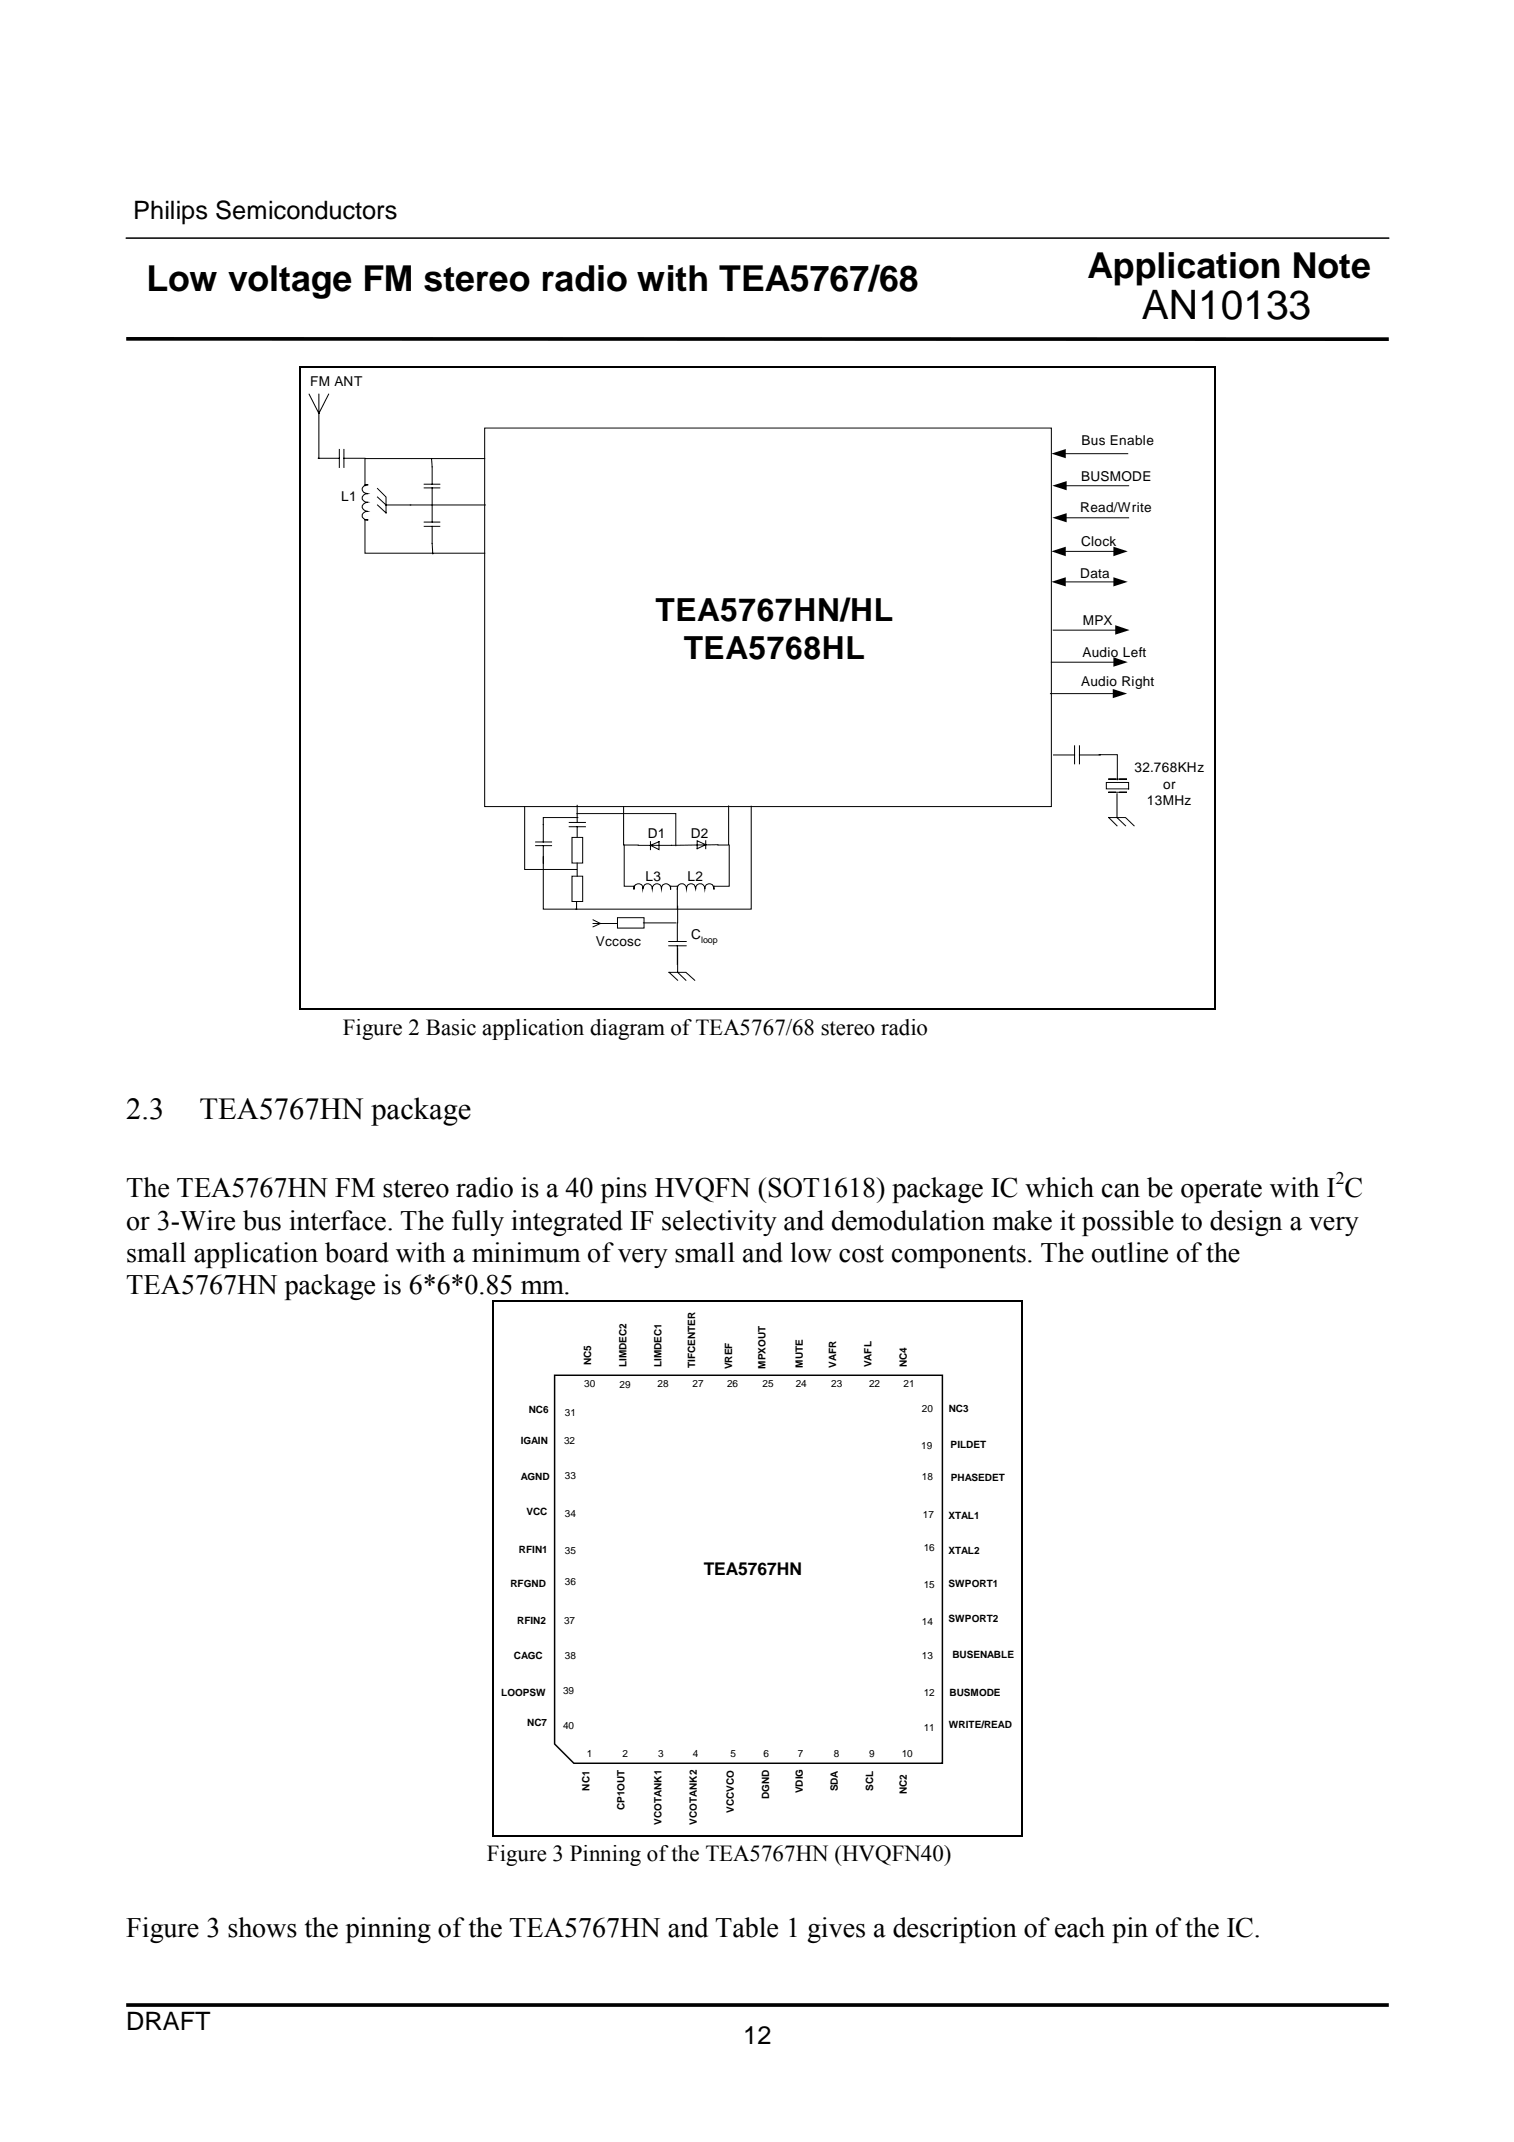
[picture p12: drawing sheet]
<svg xmlns="http://www.w3.org/2000/svg" width="210mm" height="297mm" viewBox="0 0 210 297" stroke-linecap="round" stroke-linejoin="round" font-family="sans-serif">
<path d="M17.5 47h175M17.5 278h175" fill="none" stroke="#000" stroke-width=".51"/>
<path d="M17.5 33h175" fill="none" stroke="#000" stroke-width=".21"/>
<path d="M17.8 34.4h118.2v9.5h-118.2z" fill="#fff"/>
<path d="M67.2 59.4h78.6v52.5h-78.6z" fill-rule="evenodd" fill="#fff" stroke="#000" stroke-width=".14"/>
<path d="M42.9 54.7l1.3 2.6 1.4-2.6M44.2 54.7v8.9M44.1 63.6h2.9M47 62.3v2.5M47.7 62.3v2.5M47.7 63.6h2.9M50.6 67.2h.4a.63 .63 0 0 0-.8 .6 .63 .63 0 0 0 .8 .7 .61 .61 0 0 0-.8 .6 .61 .61 0 0 0 .8 .5 .64 .64 0 0 0-.6 .4 .64 .64 0 0 0 0 .7l.6 .2a.61 .61 0 0 0-.7 .3 .61 .61 0 0 0 .1 .7l.2 .2h.4h-.4M58.8 72.4h2.2M58.8 73h2.2M59.9 70v2.4M59.9 73v2.4" fill="none" stroke="#000" stroke-width=".14"/>
<path d="M52.3 68.9l1.2 1.1z" fill="#fff"/>
<path d="M52.3 67.7l1.2 1.2v2.2l-1.2-1.1M52.3 68.9l1.2 1.1h3.5M59.9 70h7.4M93.9 122.9v.4a.64 .64 0 0 1 .6-.8 .64 .64 0 0 1 .7 .8 .64 .64 0 0 1 .6-.8 .64 .64 0 0 1 .6 .8 .64 .64 0 0 1 .7-.8 .64 .64 0 0 1 .6 .8 .64 .64 0 0 1 .7-.8 .64 .64 0 0 1 .6 .8v-.4" fill="none" stroke="#000" stroke-width=".14"/>
<path d="M96.7 116.6l1.1 .5-1.1 .6z" fill="#fff"/>
<path d="M96.7 116.6l1.1 .5-1.1 .6zM97.8 116.6v1.1M99.5 117.1l-6.4 .1" fill="none" stroke="#000" stroke-width=".14"/>
<path d="M90.2 117.2l1.2-.5v1.1z" fill="#fff"/>
<path d="M86.5 117.2v5.7h1.4v.4a.62 .62 0 0 1 .6-.7 .62 .62 0 0 1 .6 .7 .66 .66 0 0 1 .7-.8 .66 .66 0 0 1 .6 .8 .64 .64 0 0 1 .7-.8 .64 .64 0 0 1 .6 .8 .64 .64 0 0 1 .6-.8 .64 .64 0 0 1 .7 .8v-.4M88.5 117.2h4.6M90.2 117.2l1.2-.5v1.1zM90.2 116.7v1.1M92.7 131.2h2.4M92.7 130.6h2.4M93.9 128v2.6M93.9 131.2v2.5" fill="none" stroke="#000" stroke-width=".14"/>
<path d="M85.6 127.3h3.7v1.4h-3.7z" fill-rule="evenodd" fill="#fff" stroke="#000" stroke-width=".14"/>
<path d="M93.9 123.3v2.8" fill="none" stroke="#000" stroke-width=".14"/>
<path d="M94 134.8l1.1 1.1z" fill="#fff"/>
<path d="M78.9 114.1h2.3M78.9 114.6h2.3M80 111.7v2.4M80 114.6v2.4M93.9 135.9l-1.1-1.1h2.3l1.2 1.1M93.9 131.5v3.3l1.2 1.1" fill="none" stroke="#000" stroke-width=".14"/>
<g fill="#fff" stroke="#000" stroke-width=".14">
<path d="M79.3 121.5h1.5v3.5h-1.5z" fill-rule="evenodd"/>
<path d="M79.3 116.1h1.5v3.6h-1.5z" fill-rule="evenodd"/>
</g>
<g fill="none" stroke="#000" stroke-width=".14">
<path d="M58.8 67.1h2.2M58.8 67.7h2.2M59.9 64.7v2.4M59.9 67.7v2.4M72.7 111.9v8.7h7.2M74.3 116.8h2.2M74.3 117.3h2.2M75.3 118.8v7.3h4.7M75.3 117.3v2.4M80 119.7v1.8M80.1 113.4h-4.8v3.4M101.1 117.2v5.7h-2.1"/>
<path d="M104.2 111.8v14.3h-10.2M79.8 126.1h14M79.9 125v1.1"/>
</g>
<path d="M153.4 108.5h3.1v.9h-3.1z" fill-rule="evenodd" fill="#fff"/>
<path d="M146.1 104.7h2.9M149 103.4v2.5M149.7 103.4v2.5M149.7 104.7h2.8M152.4 104.7h2.5v3.4M153.4 108.5h3.1v.9h-3.1zM153.7 108h2.5M153.7 109.9h2.5" fill="none" stroke="#000" stroke-width=".14"/>
<path d="M154.9 113.4l1.2 1.1z" fill="#fff"/>
<g fill="none" stroke="#000" stroke-width=".14">
<path d="M50.6 72.1v4.6h16.6M56.9 70h3M59.8 63.6l.1 1.1M59.9 75.4l.1 1.4M67.2 63.6h-16.6v3.8M147.6 76.5h7M147.6 62.9h8.7M147.7 67.4h8.8M147.7 71.8h8.8M145.6 96.2h8.8M145.8 91.8h8.8M146 87.4h8.8"/>
<path d="M147.6 80.7h7M80 112.8h13.7v4.5M86.5 111.9v5.3h2M101 111.8v5.4h-1.5M154.9 114.5l-1.2-1.1h2.3l1.2 1.1M154.9 110.1v3.3l1.1 1.1M82.2 128.1h3.3M82.2 127.6l1 .5-1 .4M89.2 128h4.5M93 122.9h.9M93.9 125.7v2.3"/>
</g>
<path d="M145.8 76.5l2-.7v1.3zM145.8 62.9l2-.6v1.2zM145.9 67.4l2-.7v1.3zM145.9 71.8l2-.6v1.2zM154.4 75.8l2 .7-2 .6zM145.8 80.7l2-.6v1.2zM154.3 95.5l2 .7-2 .6zM154.4 80.1l2 .6-2 .6zM154.4 91.1l2 .7-2 .7zM154.6 86.7l2 .7-2 .6z" fill="#000"/>
<path d="M41.5 50.8h.2v.2h-.2zM168.4 50.8h.1v.2h-.1zM41.5 139.9h.2v.1h-.2zM168.4 139.9h.1v.1h-.1z" fill="#000"/>
<path d="M41.6 51v88.9M41.7 50.9h126.7M168.5 51v88.9M41.7 140h126.7" fill="none" stroke="#000" stroke-width=".17"/>
<path d="M76.9 190.7h53.8v53.8h-51.1l-2.7-2.6z" fill-rule="evenodd" fill="#fff" stroke="#000" stroke-width=".21"/>
<path d="M68.3 180.4h.1v.2h-.1zM141.6 180.4h.2v.2h-.2zM68.3 254.5h.1v.1h-.1zM141.6 254.5h.2v.1h-.2z" fill="#000"/>
<path d="M68.3 180.6v73.9M68.4 180.5h73.2M141.7 180.6v73.9M68.4 254.6h73.2" fill="none" stroke="#000" stroke-width=".17"/>
<text font-size="5.6" x="158.3" y="44.2">AN10133</text>
<g font-size="5">
<text x="20.3" y="40.3">Low voltage FM stereo radio with TEA5767/68</text>
<text x="150.8" y="38.6">Application Note</text>
</g>
<g font-size="4.4">
<text x="90.9" y="86.1">TEA5767HN/HL</text>
<text x="94.8" y="91.4">TEA5768HL</text>
</g>
<g font-size="4.2">
<text x="17.5" y="155.2">2.3</text>
<text x="27.7" y="155.2">TEA5767HN package</text>
</g>
<g font-size="3.9">
<text x="17.5" y="166">The TEA5767HN FM stereo radio is a 40 pins HVQFN (SOT1618) package IC which can be operate with I C</text>
<text x="17.5" y="170.5">or 3-Wire bus interface. The fully integrated IF selectivity and demodulation make it possible to design a very</text>
<text x="17.5" y="175">small application board with a minimum of very small and low cost components. The outline of the</text>
<text x="17.5" y="179.4">TEA5767HN package is 6*6*0.85 mm.</text>
<text x="17.5" y="268.6">Figure 3 shows the pinning of the TEA5767HN and Table 1 gives a description of each pin of the IC.</text>
</g>
<g font-size="3.5">
<text x="18.5" y="30.4">Philips Semiconductors</text>
<text x="17.5" y="281.5">DRAFT</text>
<text x="103.1" y="283.5">12</text>
</g>
<g font-size="3.2">
<text x="47.5" y="143.5">Figure 2 Basic application diagram of TEA5767/68 stereo radio</text>
<text x="67.5" y="258">Figure 3 Pinning of the TEA5767HN (HVQFN40)</text>
</g>
<text font-size="2.5" x="185.2" y="164.3">2</text>
<text font-size="2.4" x="97.6" y="218.4">TEA5767HN</text>
<g font-size="1.9">
<text x="43" y="53.6">FM ANT</text>
<text x="150" y="61.8">Bus Enable</text>
<text x="47.3" y="69.4">L1</text>
<text x="149.7" y="71">Read/Write</text>
<text x="149.9" y="66.8">BUSMODE</text>
<text x="149.9" y="75.6">Clock</text>
<text x="149.7" y="80.2">Data</text>
<text x="150.1" y="86.6">MPX</text>
<text x="149.9" y="95.1">Audio Right</text>
<text x="150.1" y="91.1">Audio Left</text>
<text x="157.3" y="107.1">32.768KHz</text>
<text x="159" y="111.6">13MHz</text>
<text x="161.3" y="109.3">or</text>
<text x="89.8" y="116.2">D1</text>
<text x="95.8" y="116.2">D2</text>
<text x="89.5" y="122.1">L3</text>
<text x="95.3" y="122.2">L2</text>
<text x="82.6" y="131.2">Vccosc</text>
<text x="95.8" y="130.2">C</text>
</g>
<g font-size="1.4">
<text x="82" y="189.4" transform="rotate(-90 82 189.4)">NC5</text>
<text x="86.8" y="189.6" transform="rotate(-90 86.8 189.6)">LIMDEC2</text>
<text x="91.7" y="189.6" transform="rotate(-90 91.7 189.6)">LIMDEC1</text>
<text x="96.4" y="189.7" transform="rotate(-90 96.4 189.7)">TIFCENTER</text>
<text x="101.5" y="189.9" transform="rotate(-90 101.5 189.9)">VREF</text>
<text x="106.1" y="189.8" transform="rotate(-90 106.1 189.8)">MPXOUT</text>
<text x="111.3" y="189.7" transform="rotate(-90 111.3 189.7)">MUTE</text>
<text x="115.9" y="189.7" transform="rotate(-90 115.9 189.7)">VAFR</text>
<text x="120.8" y="189.6" transform="rotate(-90 120.8 189.6)">VAFL</text>
<text x="125.7" y="189.6" transform="rotate(-90 125.7 189.6)">NC4</text>
<text x="73.3" y="196">NC6</text>
<text x="78.3" y="196.3">31</text>
<text x="81" y="192.4">30</text>
<text x="85.9" y="192.5">29</text>
<text x="91.2" y="192.4">28</text>
<text x="96" y="192.4">27</text>
<text x="100.8" y="192.4">26</text>
<text x="105.7" y="192.4">25</text>
<text x="110.3" y="192.4">24</text>
<text x="115.2" y="192.4">23</text>
<text x="120.5" y="192.4">22</text>
<text x="125.3" y="192.4">21</text>
<text x="127.8" y="195.8">20</text>
<text x="131.5" y="195.7">NC3</text>
<text x="72.2" y="200.2">IGAIN</text>
<text x="78.2" y="200.2">32</text>
<text x="127.7" y="200.9">19</text>
<text x="131.8" y="200.7">PILDET</text>
<text x="72.2" y="205.2">AGND</text>
<text x="78.3" y="205.1">33</text>
<text x="127.8" y="205.2">18</text>
<text x="131.8" y="205.4">PHASEDET</text>
<text x="71.9" y="215.3">RFIN1</text>
<text x="73" y="210.1">VCC</text>
<text x="78.3" y="210.4">34</text>
<text x="78.3" y="215.5">35</text>
<text x="127.9" y="210.5">17</text>
<text x="128.1" y="215.1">16</text>
<text x="131.5" y="210.7">XTAL1</text>
<text x="131.5" y="215.6">XTAL2</text>
<text x="70.8" y="220.1">RFGND</text>
<text x="78.3" y="219.8">36</text>
<text x="128.1" y="220.3">15</text>
<text x="131.5" y="220">SWPORT1</text>
<text x="71.7" y="225.2">RFIN2</text>
<text x="78.2" y="225.2">37</text>
<text x="127.8" y="225.4">14</text>
<text x="131.5" y="224.9">SWPORT2</text>
<text x="71.2" y="230">CAGC</text>
<text x="78.3" y="230">38</text>
<text x="127.8" y="230">13</text>
<text x="132.1" y="229.9">BUSENABLE</text>
<text x="69.5" y="235.2">LOOPSW</text>
<text x="73.1" y="239.3">NC7</text>
<text x="78.1" y="234.9">39</text>
<text x="78.1" y="239.8">40</text>
<text x="128.1" y="235.2">12</text>
<text x="131.5" y="239.6">WRITE/READ</text>
<text x="131.6" y="235.2">BUSMODE</text>
<text x="81.4" y="243.7">1</text>
<text x="86.3" y="243.7">2</text>
<text x="91.2" y="243.7">3</text>
<text x="96.1" y="243.7">4</text>
<text x="101.3" y="243.7">5</text>
<text x="105.8" y="243.7">6</text>
<text x="110.6" y="243.7">7</text>
<text x="115.6" y="243.7">8</text>
<text x="120.5" y="243.7">9</text>
<text x="125" y="243.7">10</text>
<text x="128.1" y="240.1">11</text>
<text x="81.7" y="248.3" transform="rotate(-90 81.7 248.3)">NC1</text>
<text x="86.6" y="251" transform="rotate(-90 86.6 251)">CP1OUT</text>
<text x="101.7" y="251.4" transform="rotate(-90 101.7 251.4)">VCCVCO</text>
<text x="106.7" y="249.5" transform="rotate(-90 106.7 249.5)">DGND</text>
<text x="111.3" y="248.7" transform="rotate(-90 111.3 248.7)">VDIG</text>
<text x="116.2" y="248.4" transform="rotate(-90 116.2 248.4)">SDA</text>
<text x="121" y="248.4" transform="rotate(-90 121 248.4)">SCL</text>
<text x="125.7" y="248.8" transform="rotate(-90 125.7 248.8)">NC2</text>
<text x="91.7" y="253.1" transform="rotate(-90 91.7 253.1)">VCOTANK1</text>
<text x="96.6" y="253.1" transform="rotate(-90 96.6 253.1)">VCOTANK2</text>
</g>
<text font-size="1.2" x="97.2" y="130.8">loop</text>
</svg>
